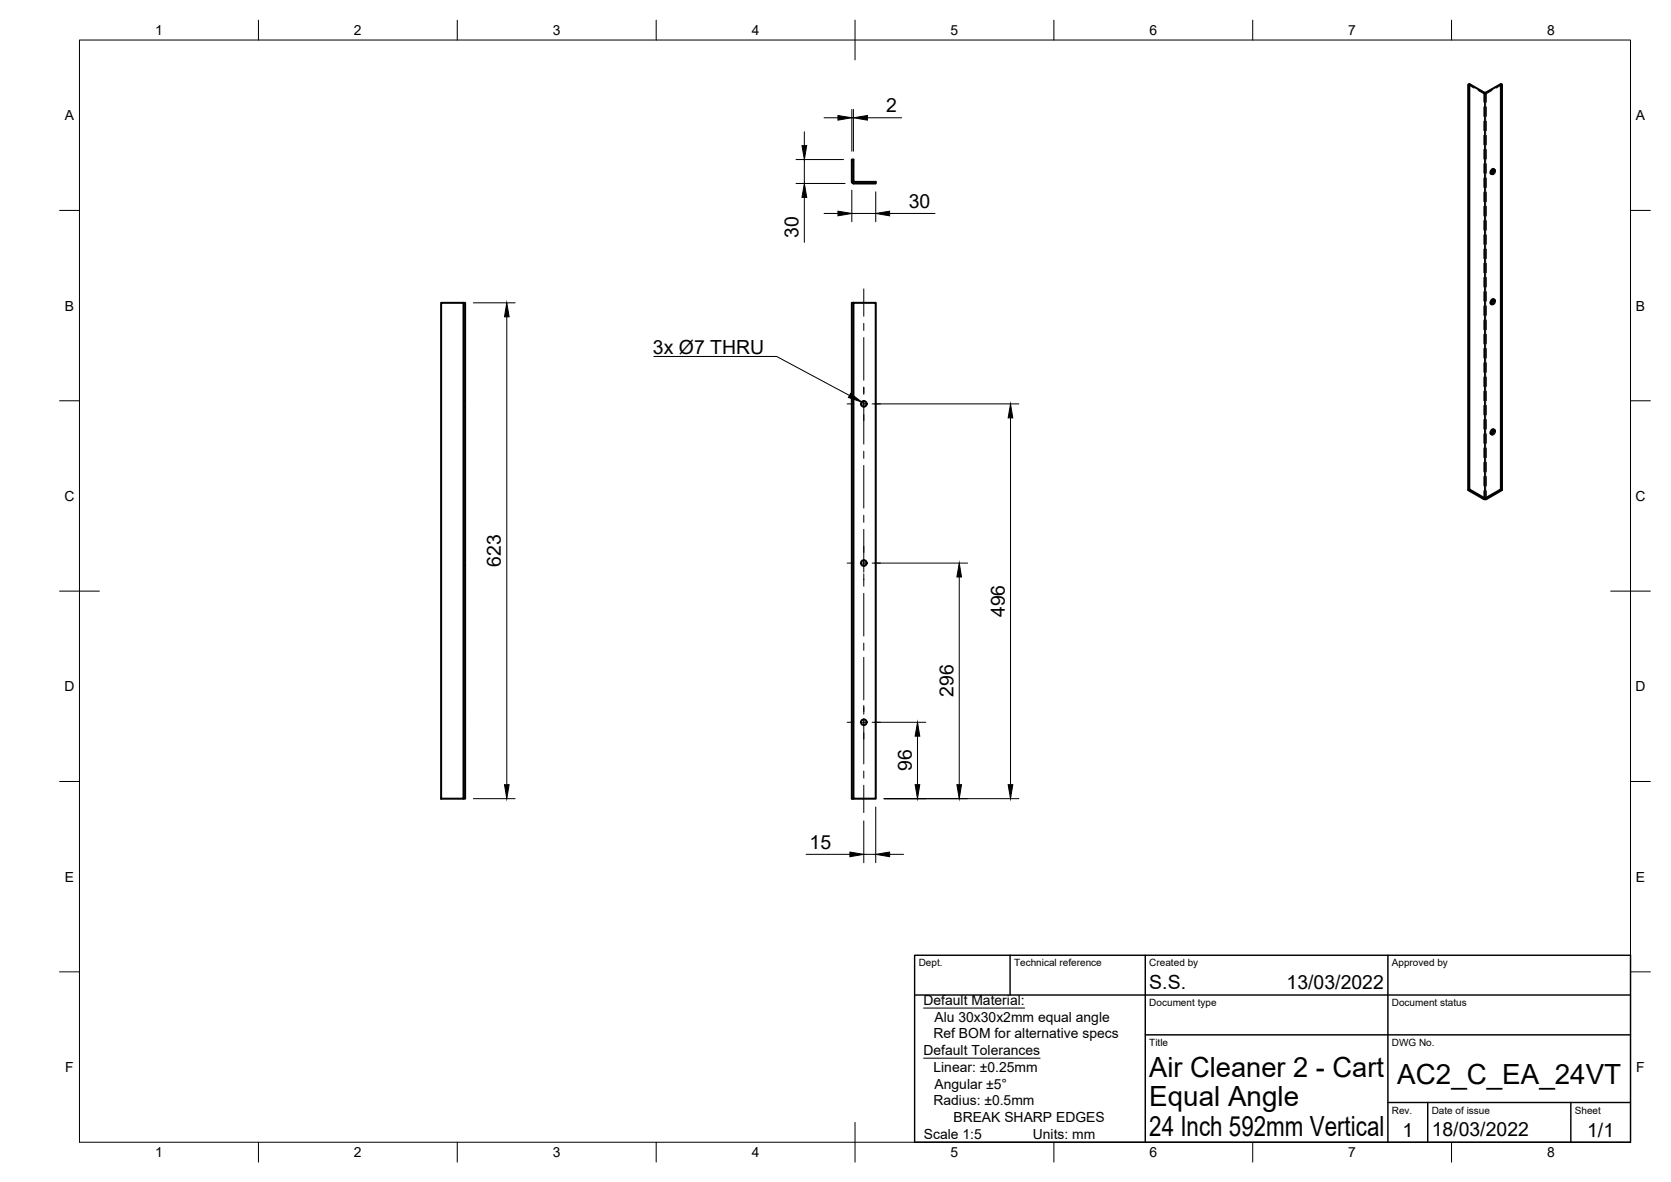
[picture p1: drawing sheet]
<svg xmlns="http://www.w3.org/2000/svg" width="420mm" height="297mm" viewBox="0 0 420 297" stroke-linecap="round" stroke-linejoin="round" font-family="sans-serif">
<!-- layer: Visible -->
<g fill="none" stroke="#000" stroke-width=".51">
<path d="M369.4 21.1l-.2 .2v101.9M377.4 21.1l.3 .2v101.9M214.2 45.7v-5.6h.4l.1 5.5 5.5 .1v.4h-5.6M214.2 45.7l.4 .4M375.1 42.7l.4-.3a.71 .71 0 0 1 .1 .9 .71 .71 0 0 1-.8 .3v-.5zM375.7 42.6l-.5 .5-.1 .6M110.9 76.1h5.6v124.6h-5.6zM116.5 76.1h.4v124.6h-.4M214.6 76.1h5.6v124.6h-5.6zM214.6 76.1h-.4v124.6h.4M375.1 75.4l.4-.3a.71 .71 0 0 1 .1 .9 .71 .71 0 0 1-.8 .3v-.5zM375.7 75.3l-.5 .5-.1 .6"/>
<path d="M375.1 108.1l.4-.2a.71 .71 0 0 1 .1 .8 .71 .71 0 0 1-.8 .3v-.5zM375.7 108l-.5 .5-.1 .6M369.4 123l-.2 .2 3.9 2.2M373.2 125.4h.5M373.3 125.2l-3.9-2.2v-101.9l4 2.2 4-2.2v101.9l-3.9 2.2M373.3 125.2h.3M377.4 123l.3 .2-4 2.2"/>
<circle cx="217.2" cy="101.5" r=".71"/>
<circle cx="217.2" cy="141.5" r=".71"/>
<circle cx="217.2" cy="181.5" r=".71"/>
</g>
<!-- layer: Hidden -->
<g fill="none" stroke="#000" stroke-width=".25">
<path d="M369.2 21.3l1.4 .8M371.7 22.7l1.7 .9 1.8-.9M377.7 21.3l-1.5 .8M216.5 45.7v.4M217.9 45.7v.4M374.9 43.7l.3 .2M375.6 42.5l.3 .2M375.7 42.6a.69 .69 0 0 1 .2 .9 .69 .69 0 0 1-.7 .4l-.1-.2M374.9 76.4l.3 .2M375.6 75.2l.3 .2M375.7 75.3a.64 .64 0 0 1 .2 .9 .64 .64 0 0 1-.8 .2M116.5 100.8h.4"/>
<path d="M116.5 102.2h.4M374.9 109.1l.3 .2M375.6 107.9l.3 .2M375.7 108a.64 .64 0 0 1 .2 .9 .64 .64 0 0 1-.8 .2M116.5 140.8h.4M116.5 142.2h.4M116.5 180.8h.4M116.5 182.2h.4"/>
</g>
<!-- layer: Visible Narrow -->
<path d="M373.3 23.3v101.9M373.5 23.3v101.9" fill="none" stroke="#000" stroke-width=".25"/>
<!-- layer: Hidden Narrow -->
<g fill="none" stroke="#000" stroke-width=".25">
<path d="M373.1 23.6v2.1M373.1 26.9v2.3M373.1 30.4v2.4M373.1 34v2.4M373.1 37.6v2.4M373.7 23.6v2.1M373.7 26.9v2.3M373.7 30.4v2.4M373.7 34v2.4M373.7 37.6v2.4M373.1 41.2v2.3M373.1 44.7v2.4"/>
<path d="M373.1 48.3v2.4M373.1 51.9v2.4M373.1 55.4v2.4M373.1 59v2.4M373.7 41.2v2.3M373.7 44.7v2.4M373.7 48.3v2.4M373.7 51.9v2.4M373.7 55.4v2.4M373.7 59v2.4M373.1 62.6v2.4M373.1 66.2v2.3"/>
<path d="M373.1 69.7v2.4M373.1 73.3v2.4M373.1 76.9v2.4M373.7 62.6v2.4M373.7 66.2v2.3M373.7 69.7v2.4M373.7 73.3v2.4M373.7 76.9v2.4M373.1 80.4v2.4M373.1 84v2.4M373.1 87.6v2.4M373.1 91.2v2.3"/>
<path d="M373.1 94.7v2.4M373.1 98.3v2.4M373.7 80.4v2.4M373.7 84v2.4M373.7 87.6v2.4M373.7 91.2v2.3M373.7 94.7v2.4M373.7 98.3v2.4M373.1 101.9v2.4M373.1 105.5v2.3M373.1 109v2.4M373.1 112.6v2.4"/>
<path d="M373.1 116.2v2.4M373.1 119.7v2.4M373.7 101.9v2.4M373.7 105.5v2.3M373.7 109v2.4M373.7 112.6v2.4M373.7 116.2v2.4M373.7 119.7v2.4M373.1 123.3v2.1M373.7 123.3v2.1"/>
</g>
<!-- layer: Border -->
<g fill="none" stroke="#000" stroke-width=".25">
<path d="M20 10.1h390v276.9h-390zM65 5.1v5M115 5.1v5M165 5.1v5M215 5.1v10M265 5.1v5M315 5.1v5M365 5.1v5M15 52.9h5M410 52.9h5M15 100.7h5M410 100.7h5"/>
<path d="M15 148.6h10M405 148.6h10M15 196.4h5M410 196.4h5M15 244.2h5M410 244.2h5M65 287v5M115 287v5M165 287v5M215 282.1v9.9M265 287v5M315 287v5"/>
<path d="M365 287v5"/>
</g>
<!-- layer: TitleBlock -->
<path d="M230 240.1h180v46.9h-180zM230 250h180M254 240.1v9.9M288 240.1v46.9M349 240.1v46.9M288 260.1h122M349 277.1h61M359 277.1v9.9M395 277.1v9.9" fill="none" stroke="#000" stroke-width=".36"/>
<!-- layer: Dimensions -->
<g fill="none" stroke="#000" stroke-width=".25">
<path d="M202.2 33.1v3.5M207.2 29.6h3.5M214.2 27.5v10.5M214.2 29.6h.4M214.6 27.5v10.5M218.1 29.6h8.6M200.2 40.1h11.9M200.2 46.1h12.3M202.2 40.1v6M202.2 49.6v11.3M207.2 53.6h3.5M214.2 47.8v7.9"/>
<path d="M214.2 53.6h6M220.2 48.2v7.5M223.7 53.6h11.4M119 76.1h10.5M127.4 79.6v117.6M219.3 101.5h36.9M254.1 105v92.2M219.3 141.5h24M241.2 145v52.2M219.3 181.5h13.5M230.7 185v12.2M119 200.7h10.5"/>
<path d="M202.7 214.7h11M217.2 206.3v10.5M217.2 214.7h3M220.2 202.8v14M222.3 200.7h33.9M223.7 214.7h3.5"/>
</g>
<g fill="#000" stroke="#000" stroke-width=".25">
<path d="M201.7 36.6h1.1l-.6 3.5zM210.7 29l3.5 .6-3.5 .6zM214.6 29.6l3.5-.6v1.2zM202.2 46.1l.6 3.5h-1.1zM210.7 53.1l3.5 .5-3.5 .6zM220.2 53.6l3.5-.5v1.1zM127.4 76.1l.6 3.5h-1.1zM254.1 101.5l.6 3.5h-1.2zM241.2 141.5l.6 3.5h-1.2zM126.9 197.2h1.1l-.6 3.5zM230.1 197.2h1.2l-.6 3.5zM230.7 181.5l.6 3.5h-1.2z"/>
<path d="M240.6 197.2h1.2l-.6 3.5zM253.5 197.2h1.2l-.6 3.5zM213.7 214.1l3.5 .6-3.5 .6zM220.2 214.7l3.5-.6v1.2z"/>
</g>
<!-- layer: Center Lines -->
<g fill="none" stroke="#000" stroke-width=".25">
<path d="M217.2 72.6v6.9M217.2 81.3v1.7M217.2 84.8v10.8M217.2 97.3v1.8M213 101.5h1.5M216.3 101.5h1.8M217.2 100.6v11M217.2 113.4v1.8M217.2 117v10.7M219.9 101.5h1.5M217.2 129.5v1.8M217.2 133v10.8"/>
<path d="M213 141.5h1.5M216.3 141.5h1.8M217.2 144.2v3.1M217.2 149.1v10.7M219.9 141.5h1.5M217.2 161.6v1.8M217.2 165.2v10.7M217.2 177.3v2.2M213 181.5h1.5M216.3 181.5h1.8M217.2 180.6v11.4M217.2 193.8v1.7"/>
<path d="M217.2 197.3v6.9M219.9 181.5h1.5"/>
</g>
<!-- layer: Annotations -->
<path d="M213.9 98.9l2.8 2.1-3.4-1.1z" fill="#000" stroke="#000" stroke-width=".25"/>
<path d="M164.4 89.6h30.9l18.3 9.8M232.2 253.3h25.4M232.2 265.9h29.3" fill="none" stroke="#000" stroke-width=".25"/>
<g font-size="7">
<text x="289" y="270.6">Air Cleaner 2 - Cart</text>
<text x="351.3" y="272.3">AC2_C_EA_24VT</text>
<text x="289" y="278.1">Equal Angle</text>
<text x="289" y="285.5">24 Inch 592mm Vertical</text>
</g>
<g font-size="4.9">
<text x="222.8" y="28.2">2</text>
<text x="228.5" y="52.2">30</text>
<text x="200.8" y="59.7" transform="rotate(-90 200.8 59.7)">30</text>
<text x="164.2" y="88.9">3x Ø7 THRU</text>
<text x="126" y="142.5" transform="rotate(-90 126 142.5)">623</text>
<text x="252.6" y="155.1" transform="rotate(-90 252.6 155.1)">496</text>
<text x="239.7" y="175.1" transform="rotate(-90 239.7 175.1)">296</text>
<text x="229.2" y="193.8" transform="rotate(-90 229.2 193.8)">96</text>
<text x="203.6" y="213.2">15</text>
<text x="289" y="248.5">S.S.</text>
<text x="323.5" y="248.5">13/03/2022</text>
<text x="352.6" y="285.7">1</text>
<text x="360" y="285.5">18/03/2022</text>
<text x="399.1" y="285.7">1/1</text>
</g>
<g font-size="3.5">
<text x="39" y="8.8">1</text>
<text x="89" y="8.8">2</text>
<text x="139" y="8.8">3</text>
<text x="189" y="8.8">4</text>
<text x="239" y="8.8">5</text>
<text x="289" y="8.8">6</text>
<text x="339" y="8.8">7</text>
<text x="389" y="8.8">8</text>
<text x="16.3" y="30.2">A</text>
<text x="411.3" y="30.2">A</text>
<text x="16.3" y="78">B</text>
<text x="411.3" y="78">B</text>
<text x="16.2" y="125.9">C</text>
<text x="411.2" y="125.9">C</text>
<text x="16.2" y="173.7">D</text>
<text x="411.2" y="173.7">D</text>
<text x="16.3" y="221.6">E</text>
<text x="411.3" y="221.6">E</text>
<text x="232.2" y="252.6">Default Material:</text>
<text x="235" y="256.8">Alu 30x30x2mm equal angle</text>
<text x="234.7" y="261">Ref BOM for alternative specs</text>
<text x="16.4" y="269.4">F</text>
<text x="232.2" y="265.2">Default Tolerances</text>
<text x="234.7" y="269.4">Linear: ±0.25mm</text>
<text x="411.4" y="269.4">F</text>
<text x="235" y="273.5">Angular ±5°</text>
<text x="234.7" y="277.7">Radius: ±0.5mm</text>
<text x="239.7" y="281.9">BREAK SHARP EDGES</text>
<text x="232.3" y="286.1">Scale 1:5</text>
<text x="259.7" y="286.1">Units: mm</text>
<text x="39" y="290.8">1</text>
<text x="89" y="290.8">2</text>
<text x="139" y="290.8">3</text>
<text x="189" y="290.8">4</text>
<text x="239" y="290.8">5</text>
<text x="289" y="290.8">6</text>
<text x="339" y="290.8">7</text>
<text x="389" y="290.8">8</text>
</g>
<g font-size="2.5">
<text x="231" y="242.9">Dept.</text>
<text x="255" y="242.9">Technical reference</text>
<text x="289" y="242.9">Created by</text>
<text x="350" y="242.9">Approved by</text>
<text x="289" y="252.8">Document type</text>
<text x="350" y="252.8">Document status</text>
<text x="289" y="262.9">Title</text>
<text x="350" y="262.9">DWG No.</text>
<text x="350" y="279.9">Rev.</text>
<text x="360" y="279.9">Date of issue</text>
<text x="396" y="279.9">Sheet</text>
</g>
</svg>
